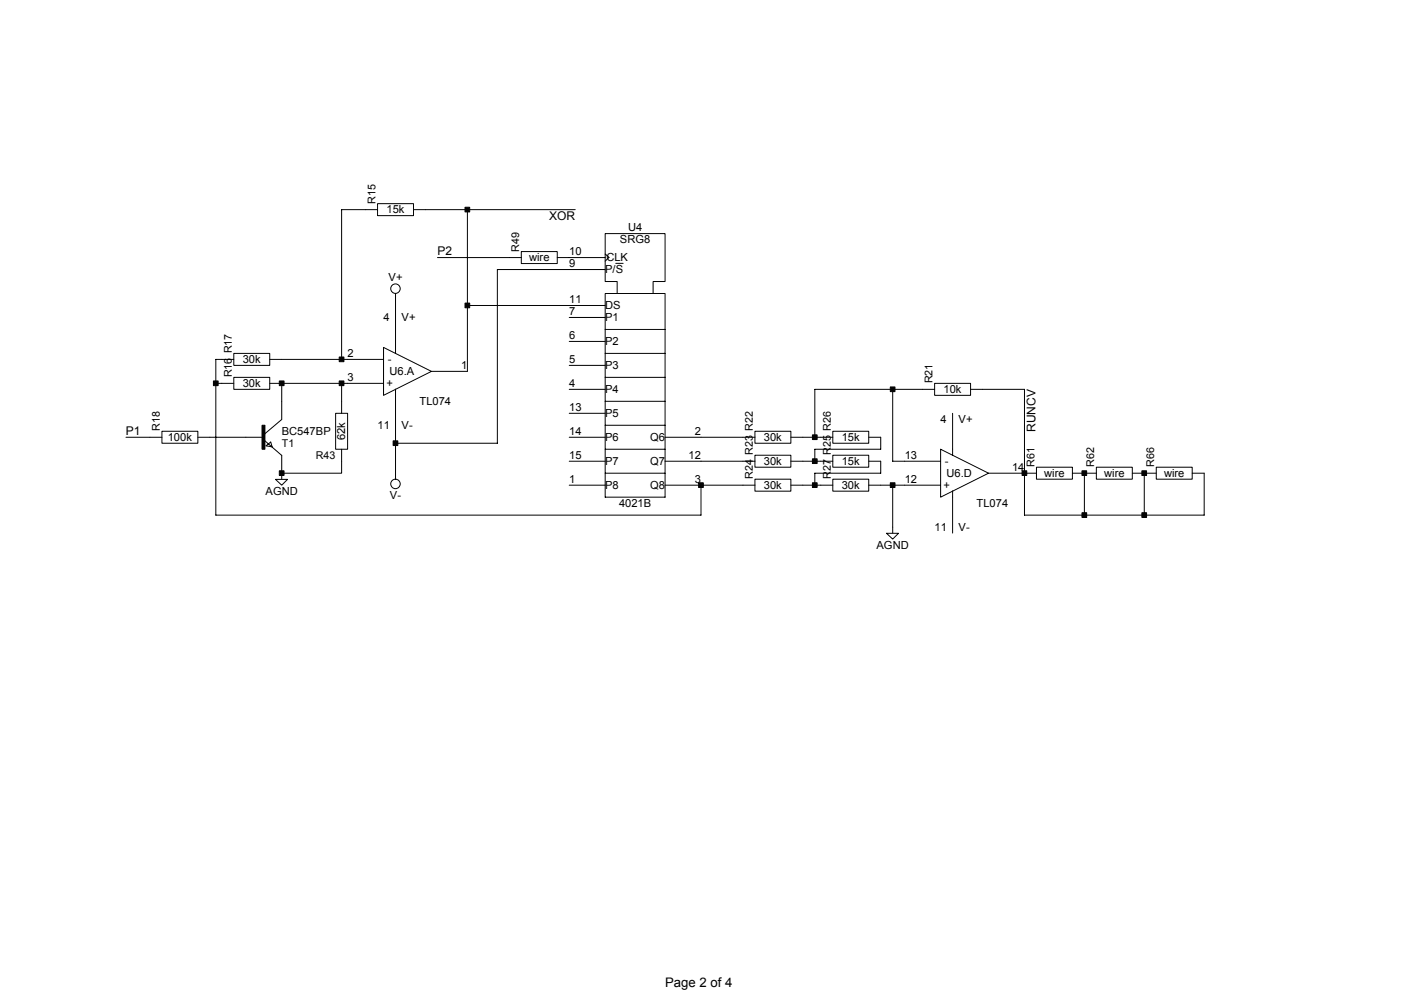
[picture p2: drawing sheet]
<svg xmlns="http://www.w3.org/2000/svg" width="297mm" height="210mm" viewBox="0 0 297 210" stroke-linecap="round" stroke-linejoin="round" font-family="sans-serif">
<g fill="#000" stroke="#000" stroke-width=".21">
<path d="M98.6 43.9h1v1h-1z" fill-rule="evenodd"/>
<path d="M71.9 75.7h1v1h-1z" fill-rule="evenodd"/>
<path d="M98.6 64.3h1v1h-1z" fill-rule="evenodd"/>
<path d="M45.3 80.8h.9v1h-.9z" fill-rule="evenodd"/>
<path d="M55.6 90.2h.6v5h-.6z" fill-rule="evenodd"/>
<path d="M59.2 80.8h1v1h-1z" fill-rule="evenodd"/>
<path d="M59.2 99.8h1v1h-1z" fill-rule="evenodd"/>
<path d="M71.9 80.8h1v1h-1z" fill-rule="evenodd"/>
<path d="M83.4 93.5h.9v1h-.9z" fill-rule="evenodd"/>
<path d="M172.3 92.2h.9v1h-.9z" fill-rule="evenodd"/>
<path d="M172.3 97.3h.9v1h-.9z" fill-rule="evenodd"/>
<path d="M188.8 82h1v1h-1z" fill-rule="evenodd"/>
<path d="M216.7 99.8h1v1h-1z" fill-rule="evenodd"/>
<path d="M229.4 99.8h1v1h-1z" fill-rule="evenodd"/>
<path d="M242.1 99.8h1v1h-1z" fill-rule="evenodd"/>
<path d="M148.1 102.4h1v1h-1z" fill-rule="evenodd"/>
<path d="M172.3 102.4h.9v1h-.9z" fill-rule="evenodd"/>
<path d="M188.8 102.4h1v1h-1z" fill-rule="evenodd"/>
<path d="M229.4 108.7h1v1h-1z" fill-rule="evenodd"/>
<path d="M242.1 108.7h1v1h-1z" fill-rule="evenodd"/>
</g>
<g fill="none" stroke="#000" stroke-width=".21">
<path d="M80 43.2h7.7v2.5h-7.7zM80 44.4h-7.6v31.8M87.7 44.4h34.3M92.7 54.6h17.8M99.1 44.4v34.3h-7.6M110.5 53.3h7.6v2.6h-7.6zM118.1 54.6h10.2M128.3 57.1h-22.9v36.9h-21.5M128.3 53.8l.8 .8-.8 .8M130.6 55.8h1.5M49.6 74.9h7.6v2.6h-7.6zM49.6 76.2h-3.8v33h102.8v-6.3"/>
<path d="M57.2 76.2h24.1M81.3 73.7l10.2 5-10.2 5.1zM83.9 62.2v12.7M99.1 64.8h29.2M120.7 67.3h7.6M120.7 72.4h7.6M120.7 77.5h7.6M128.3 69.8v-7.6h12.7v7.6M128.3 74.9v-5.1h12.7v5.1M130.8 62.2v-2.5h-2.5v-10.2h12.7v10.2h-2.5v2.5M26.7 92.7h7.6M34.3 91.4h7.6v2.6h-7.6z"/>
<path d="M41.9 92.7h14M45.8 81.3h3.8M49.6 80h7.6v2.5h-7.6zM55.9 93.2l3.8 3.4M56.4 94.5l1-.8 .3 1zM57.2 81.3h24.1M59.7 81.3v7.6M59.7 96.5v5.1M59.7 88.9l-3.8 3.3M71.2 87.6h2.5v7.6h-2.5zM72.4 95.2v5.1h-12.7M72.4 81.3v6.3"/>
<path d="M83.9 82.5v19.1M120.7 92.7h7.6M120.7 97.8h7.6M120.7 82.5h7.6M120.7 87.6h7.6M128.3 80v-5.1h12.7v5.1M128.3 85.1v-5.1h12.7v5.1M128.3 90.2v-5.1h12.7v5.1M128.3 95.2v-5h12.7v5M141 92.7h19.1M141 97.8h19.1M160.1 91.4h7.6v2.6h-7.6z"/>
<path d="M160.1 96.5h7.6v2.6h-7.6zM167.7 92.7h8.9M167.7 97.8h8.9M176.6 91.4h7.6v2.6h-7.6zM176.6 96.5h7.6v2.6h-7.6zM184.2 92.7h2.5v2.5h-13.9v2.6M184.2 97.8h2.5v2.5h-13.9v2.6M189.3 82.5v15.3h10.1M198.2 81.3h7.6v2.5h-7.6zM198.2 82.5h-25.4v10.2M199.4 95.2l10.2 5.1-10.2 5.1zM202 87.6v8.9"/>
<path d="M205.8 82.5h11.4v26.7h38.1v-8.9h-2.5M219.7 99.1h7.7v2.5h-7.7zM232.4 99.1h7.7v2.5h-7.7zM245.1 99.1h7.7v2.5h-7.7zM58.4 101.6h2.6l-1.3 1.3zM120.7 102.9h7.6M128.3 100.3v-5.1h12.7v5.1M128.3 100.3h12.7v5.1h-12.7zM141 102.9h19.1M160.1 101.6h7.6v2.5h-7.6zM167.7 102.9h8.9M176.6 101.6h7.6v2.5h-7.6z"/>
<path d="M184.2 102.9h15.2M188 113.1h2.5l-1.2 1.2zM189.3 102.9v10.1M202 104.1v8.9M209.6 100.3h10.1M227.4 100.3h5M229.9 100.3v8.9M240.1 100.3h5M242.6 100.3v8.9"/>
<circle cx="83.8" cy="61.2" r="1.01"/>
<circle cx="83.8" cy="102.6" r="1.01"/>
</g>
<text font-size="2.8" x="141" y="209.3">Page 2 of 4</text>
<g font-size="2.5">
<text x="116.4" y="46.7">XOR</text>
<text x="92.7" y="54">P2</text>
<text x="26.7" y="92.1">P1</text>
<text x="219.6" y="91.6" transform="rotate(-90 219.6 91.6)">RUNCV</text>
</g>
<g font-size="2.4">
<text x="82" y="45.2">15k</text>
<text x="131.4" y="51.6">SRG8</text>
<text x="133.2" y="49">U4</text>
<text x="82.4" y="59.7">V+</text>
<text x="112.2" y="55.4">wire</text>
<text x="120.7" y="54.1">10</text>
<text x="120.7" y="56.6">9</text>
<text x="128.3" y="57.9">P/S</text>
<text x="128.6" y="55.4">CLK</text>
<text x="120.7" y="64.2">11</text>
<text x="128.3" y="65.6">DS</text>
<text x="81.3" y="68.1">4</text>
<text x="85.1" y="68.1">V+</text>
<text x="120.7" y="66.8">7</text>
<text x="120.7" y="71.9">6</text>
<text x="128.3" y="68.1">P1</text>
<text x="51.5" y="76.9">30k</text>
<text x="73.7" y="75.7">2</text>
<text x="82.2" y="77">-</text>
<text x="120.7" y="76.9">5</text>
<text x="128.3" y="73.2">P2</text>
<text x="51.5" y="82">30k</text>
<text x="73.7" y="80.8">3</text>
<text x="81.9" y="82.1">+</text>
<text x="82.6" y="79.5">U6.A</text>
<text x="97.8" y="78.2">1</text>
<text x="120.7" y="82">4</text>
<text x="128.3" y="78.3">P3</text>
<text x="128.3" y="83.3">P4</text>
<text x="200.1" y="83.3">10k</text>
<text x="88.9" y="85.9">TL074</text>
<text x="120.7" y="87.1">13</text>
<text x="128.3" y="88.4">P5</text>
<text x="199.4" y="89.6">4</text>
<text x="203.2" y="89.7">V+</text>
<text x="35.6" y="93.5">100k</text>
<text x="59.7" y="92.2">BC547BP</text>
<text x="73.2" y="93.3" transform="rotate(-90 73.2 93.3)">62k</text>
<text x="80" y="90.9">11</text>
<text x="85.1" y="91">V-</text>
<text x="120.7" y="92.2">14</text>
<text x="128.3" y="93.5">P6</text>
<text x="137.9" y="93.5">Q6</text>
<text x="147.3" y="92.2">2</text>
<text x="162" y="93.5">30k</text>
<text x="178.5" y="93.5">15k</text>
<text x="120.7" y="97.3">15</text>
<text x="128.3" y="98.6">P7</text>
<text x="137.9" y="98.6">Q7</text>
<text x="146" y="97.3">12</text>
<text x="162" y="98.5">30k</text>
<text x="178.5" y="98.5">15k</text>
<text x="191.8" y="97.3">13</text>
<text x="200.3" y="98.6">-</text>
<text x="200.7" y="101.1">U6.D</text>
<text x="214.6" y="99.8">14</text>
<text x="221.4" y="101.1">wire</text>
<text x="234.1" y="101.1">wire</text>
<text x="246.8" y="101.1">wire</text>
<text x="56.3" y="104.9">AGND</text>
<text x="82.7" y="105.7">V-</text>
<text x="120.7" y="102.3">1</text>
<text x="128.3" y="103.7">P8</text>
<text x="131.3" y="107.5">4021B</text>
<text x="137.9" y="103.7">Q8</text>
<text x="147.3" y="102.3">3</text>
<text x="162" y="103.6">30k</text>
<text x="178.5" y="103.6">30k</text>
<text x="191.8" y="102.3">12</text>
<text x="200" y="103.7">+</text>
<text x="207" y="107.5">TL074</text>
<text x="198.2" y="112.5">11</text>
<text x="203.2" y="112.5">V-</text>
<text x="185.8" y="116.4">AGND</text>
</g>
<g font-size="2.3">
<text x="79.6" y="43.2" transform="rotate(-90 79.6 43.2)">R15</text>
<text x="110.1" y="53.3" transform="rotate(-90 110.1 53.3)">R49</text>
<text x="49.1" y="74.9" transform="rotate(-90 49.1 74.9)">R17</text>
<text x="49.1" y="80" transform="rotate(-90 49.1 80)">R16</text>
<text x="197.7" y="81.3" transform="rotate(-90 197.7 81.3)">R21</text>
<text x="33.9" y="91.4" transform="rotate(-90 33.9 91.4)">R18</text>
<text x="59.7" y="94.8">T1</text>
<text x="159.6" y="91.4" transform="rotate(-90 159.6 91.4)">R22</text>
<text x="176.1" y="91.4" transform="rotate(-90 176.1 91.4)">R26</text>
<text x="67" y="97.3">R43</text>
<text x="159.6" y="101.6" transform="rotate(-90 159.6 101.6)">R24</text>
<text x="159.6" y="96.5" transform="rotate(-90 159.6 96.5)">R23</text>
<text x="176.1" y="101.6" transform="rotate(-90 176.1 101.6)">R27</text>
<text x="176.1" y="96.5" transform="rotate(-90 176.1 96.5)">R25</text>
<text x="219.3" y="99.1" transform="rotate(-90 219.3 99.1)">R61</text>
<text x="232" y="99.1" transform="rotate(-90 232 99.1)">R62</text>
<text x="244.7" y="99.1" transform="rotate(-90 244.7 99.1)">R66</text>
</g>
</svg>
